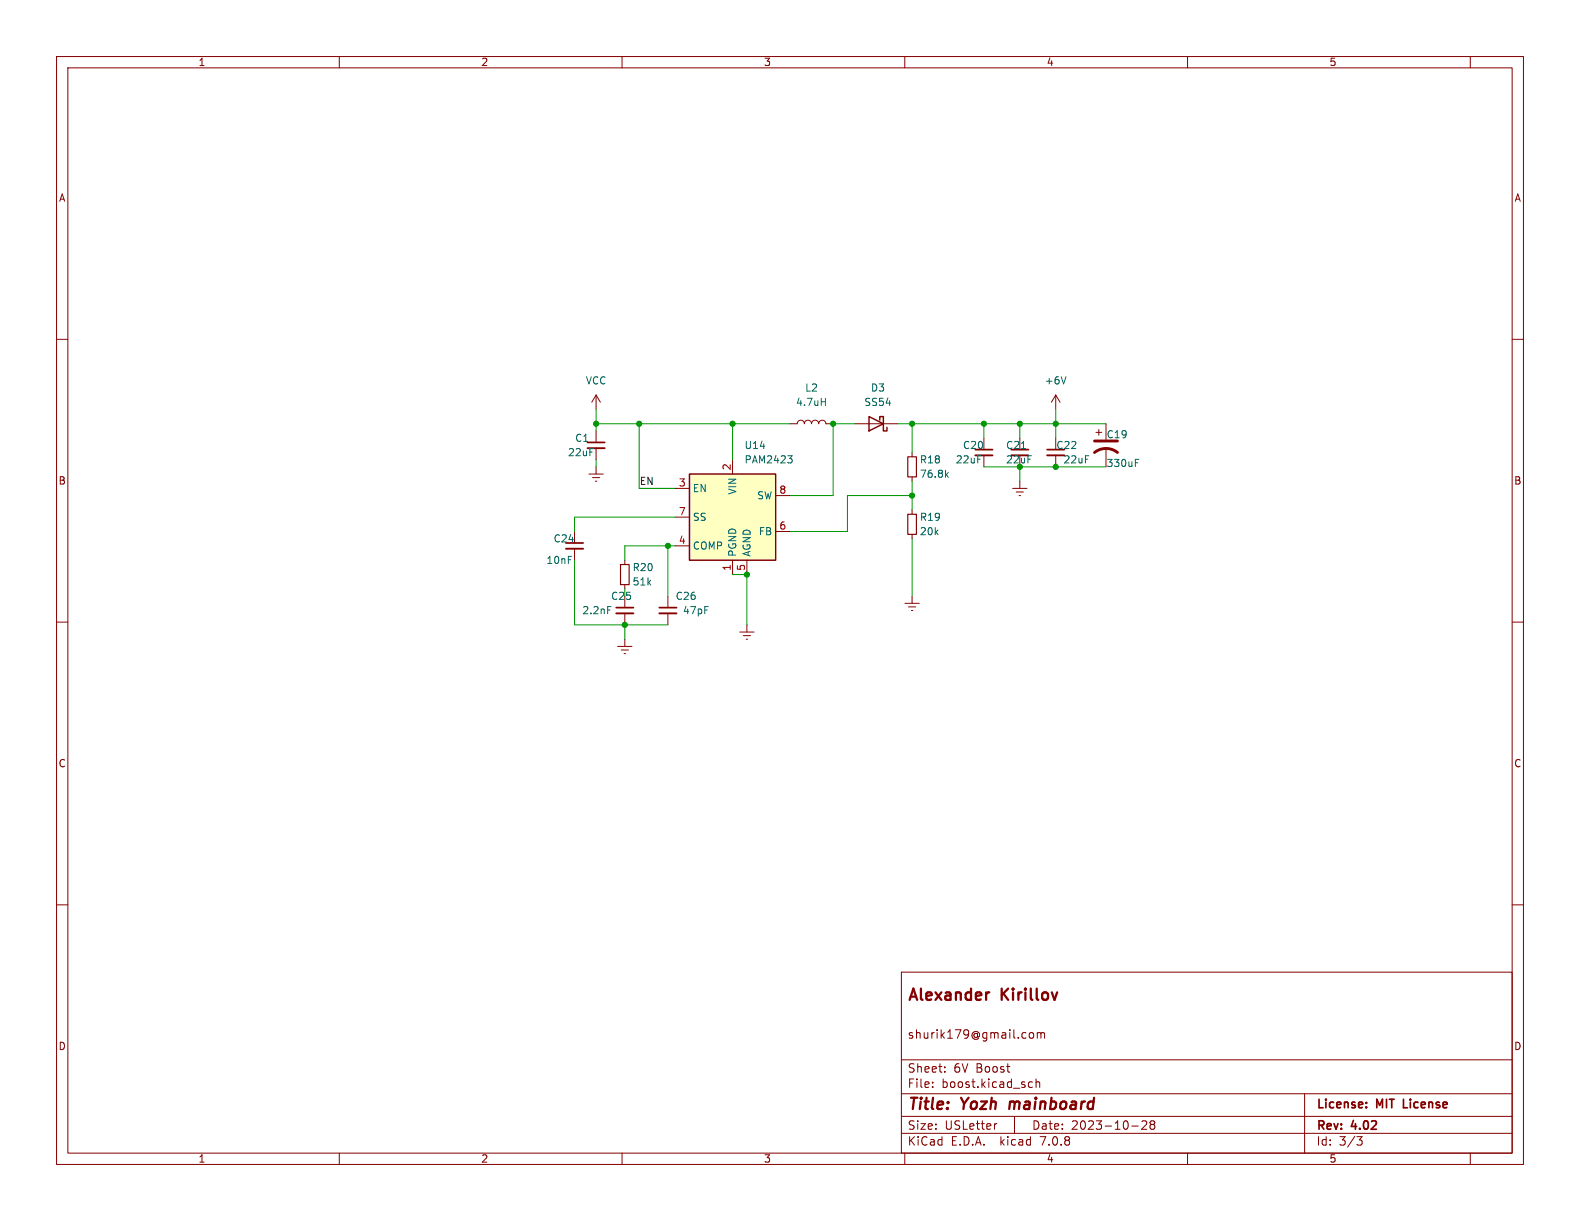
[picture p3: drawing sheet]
<svg xmlns="http://www.w3.org/2000/svg" width="279mm" height="216mm" viewBox="0 0 279 216" stroke-linecap="round" stroke-linejoin="round" font-family="sans-serif">
<g fill="none" stroke="#840000" stroke-width=".18">
<path d="M10 10h259.4v195.9h-259.4zM12 12h255.4v191.9h-255.4zM60 10v2M110 10v2M160 10v2M210 10v2M260 10v2M10 60h2M267.4 60h2M105.4 69.9v2.5M105.4 76.2v2M105.4 79.2v2.1"/>
<path d="M105.4 69.9l-.8 1.2M105.4 69.9l.8 1.2M139.7 74.9h1.3a.64 .64 0 0 1 .6-.6 .64 .64 0 0 1 .6 .6 .64 .64 0 0 1 .7-.6 .64 .64 0 0 1 .6 .6 .64 .64 0 0 1 .6-.6 .64 .64 0 0 1 .7 .6 .64 .64 0 0 1 .6-.6 .64 .64 0 0 1 .6 .6h1.3M151.1 74.9h7.6M174 77.5v2M180.3 77.5v2M186.7 69.9l-.8 1.2M186.7 69.9v2.5M186.7 77.5v2M186.7 69.9l.8 1.2M193.8 76.5h1M194.3 75.9v1.1"/>
<path d="M195.6 74.9v2.8M195.6 79.2v3.4M101.6 94v2M101.6 97v2.1M104.1 83.8h2.6M104.8 84.5h1.2M105.3 85.1h.2M105.4 82.6v1.2M110.5 99.1v.7M119.4 86.4h2.5M119.4 96.5h2.5M119.4 91.4h2.5"/>
<path d="M129.5 81.3v2.5M129.5 99.1v2.5M132.1 99.1v2.5M137.2 94h2.5M137.2 87.6h2.5M161.3 80v.8M161.3 84.3v.8M161.3 90.2v.7M161.3 94.5v.8M174 80.5v2.1M179.1 86.4h2.5M179.7 87h1.3"/>
<path d="M180.2 87.6h.3M180.3 85.1v1.3M186.7 80.5v2.1M10 110h2M109.2 114.3h2.6M109.9 114.9h1.2M110.4 115.6h.2M110.5 103.4v.7M110.5 105.4v2M110.5 108.5v2M110.5 113v1.3M118.1 105.4v2"/>
<path d="M118.1 108.5v2M130.8 111.8h2.5M131.4 112.4h1.3M132 113h.2M132.1 110.5v1.3M160 106.7h2.6M160.7 107.3h1.2M161.2 108h.2M161.3 105.4v1.3M267.4 110h2M10 160h2M267.4 160h2"/>
<path d="M159.4 171.9h108v32h-108zM159.4 197.4h108M159.4 193.4h108M159.4 187.4h108M164.9 192.1v.2M164.9 191.4v.1M167.1 189.4v.2M167.1 188.7v.1M176.3 198.7l-.3 .1M179.4 197.4v3M182 192.2h.6M182 191.4h.6"/>
<path d="M182.1 182.7l.4-.1 .3 .3v.4l-.3 .3-.4-.1-.1-.2v-.4zM183.2 191.4l.2-.1 .4 .1 .1 .9M183.2 190.8v1.5M183.4 182.7l.5-.1 .2 .2M183.4 182.6v1M184.1 182.8l.2-.2 .3 .1 .1 .9M184.1 182.8v.8M200.1 199.1h1.2M201.9 198.3l.6-.1 .2 .1 .1 .3-.9 1.1h.9M203.6 198.8l-.2-.3 .2-.3 .5 .1 .1 .2-.3 .3M203.6 198.8l-.2 .3v.3l.2 .3 .5-.1 .1-.2-.1-.4-.2-.2M203.6 198.8h.3"/>
<path d="M230.7 193.4v10.5M60 203.9v2M110 203.9v2M159.4 200.4h108M160 203.9v2M210 203.9v2M239.9 201h1l-.5 .6 .4 .1 .1 .5-.3 .3h-.4M260 203.9v2"/>
</g>
<path d="M174.8 175.5h.1M178.6 194.8l-.1 1.3" fill="none" stroke="#840000" stroke-width=".4"/>
<path d="M103.9 78.2h3M172.5 79.5h3M178.8 79.5h3.1M185.2 79.5h3M100.1 96h3M109 107.4h3M116.6 107.4h3M248.2 194.4v1.5h.7" fill="none" stroke="#840000" stroke-width=".3"/>
<path d="M109.7 99.8h1.6v3.6h-1.6zM160.5 80.8h1.6v3.5h-1.6zM160.5 90.9h1.6v3.6h-1.6z" fill="none" stroke="#840000" stroke-width=".2"/>
<path d="M145.2 71h.8M146 70.4v1.3M180.6 79.3h.8M188.5 66.6l-.4 1.3M139.3 80.6h.8l-.4 .5M139.8 81.1l.3 .2v.3l-.3 .3M167.3 83.9l.4 .5M167.7 83.6l-.5 .4M200.8 81.8h.4M200.8 81.2h.6M107.5 107.3h.6" fill="none" stroke="#006464" stroke-width=".18"/>
<path d="M121.9 83.8h15.3v15.3h-15.3z" fill="#ffffc2" stroke="#ffffc2" stroke-width=".18"/>
<path d="M153.7 73.7l2.5 1.2-2.5 1.3zM155.6 74.3v-.6h.6v2.5h.6v-.6M121.9 83.8h15.3v15.3h-15.3z" fill="none" stroke="#840000" stroke-width=".25"/>
<path d="M103.9 79.2h3M100.1 97h3M172.5 80.5h3M178.8 80.5h3.1M185.2 80.5h3M109 108.5h3M116.6 108.5h3" fill="none" stroke="#840000" stroke-width=".33"/>
<path d="M193.5 78h4.1M193.5 80a3.3 3.3 0 0 1 4.1 0" fill="none" stroke="#840000" stroke-width=".51"/>
<g fill="none" stroke="#009600" stroke-width=".18">
<path d="M105.4 74.9h34.3M105.4 72.4v3.8M113 74.9v11.5h6.4M129.5 74.9v6.4M151.1 74.9h-3.8v12.7h-7.6M158.7 74.9h36.9M161.3 74.9v5.1M174 74.9v2.6M180.3 74.9v2.6M186.7 72.4v5.1M101.6 99.1v11.4h16.5M105.4 81.3v1.3"/>
<path d="M118.1 96.5v8.9M119.4 91.4h-17.8v2.6M119.4 96.5h-8.9v2.6M161.3 87.6h-11.4v6.4h-10.2M161.3 85.1v5.1M161.3 95.3v10.1M174 82.6h21.6M180.3 82.6v2.5M110.5 104.1v1.3M110.5 110.5v2.5M129.5 101.6h2.6v8.9"/>
</g>
<g fill="#009600" stroke="#009600" stroke-width=".18">
<circle cx="147.3" cy="74.9" r=".46"/>
<circle cx="132.1" cy="101.6" r=".46"/>
<circle cx="129.5" cy="74.9" r=".46"/>
<circle cx="105.4" cy="74.9" r=".46"/>
<circle cx="113" cy="74.9" r=".46"/>
<circle cx="118.1" cy="96.5" r=".46"/>
<circle cx="110.5" cy="110.5" r=".46"/>
<circle cx="180.3" cy="74.9" r=".46"/>
<circle cx="174" cy="74.9" r=".46"/>
<circle cx="180.3" cy="82.6" r=".46"/>
<circle cx="186.7" cy="82.6" r=".46"/>
<circle cx="186.7" cy="74.9" r=".46"/>
<circle cx="161.3" cy="74.9" r=".46"/>
<circle cx="161.3" cy="87.6" r=".46"/>
</g>
<g font-size="2.8" fill="#840000">
<text x="160.4" y="177.5">Alexander</text>
<text x="177.2" y="177.5">Kirillov</text>
<text x="160.4" y="196.8">Title:</text>
<text x="170.1" y="196.8">Yozh</text>
<text x="179.3" y="196.8">mainboard</text>
</g>
<g font-size="2.1" fill="#840000">
<text x="160.4" y="183.9">shurik179@gmail.com</text>
<text x="160.4" y="189.9">Sheet:</text>
<text x="168.6" y="189.9">6V Boost</text>
<text x="160.4" y="192.6">File:</text>
<text x="166.5" y="192.6">boost.kicad_sch</text>
<text x="232.7" y="196.4">License:</text>
<text x="243.5" y="196.4">MIT</text>
<text x="248.8" y="196.4">License</text>
<text x="160.4" y="202.8">KiCad</text>
<text x="160.4" y="200">Size:</text>
<text x="167.1" y="200">USLetter</text>
<text x="168.1" y="202.8">E.D.A.</text>
<text x="177" y="202.8">kicad</text>
<text x="182.4" y="200">Date:</text>
<text x="184.2" y="202.8">7.0.8</text>
<text x="189.4" y="200">2023-10-28</text>
<text x="232.7" y="200.2">Rev:</text>
<text x="232.7" y="202.8">Id:</text>
<text x="236.8" y="202.8">3/3</text>
<text x="239.1" y="200.2">4.02</text>
</g>
<g font-size="1.8" fill="#840000">
<text x="35" y="11.9">1</text>
<text x="85" y="11.9">2</text>
<text x="135" y="11.9">3</text>
<text x="185" y="11.9">4</text>
<text x="235" y="11.9">5</text>
<text x="10.3" y="35.9">A</text>
<text x="267.7" y="35.9">A</text>
<text x="10.3" y="85.9">B</text>
<text x="267.7" y="85.9">B</text>
<text x="10.3" y="135.9">C</text>
<text x="267.7" y="135.9">C</text>
<text x="10.3" y="185.9">D</text>
<text x="267.7" y="185.9">D</text>
<text x="35" y="205.8">1</text>
<text x="85" y="205.8">2</text>
<text x="135" y="205.8">3</text>
<text x="185" y="205.8">4</text>
<text x="235" y="205.8">5</text>
</g>
<g font-size="1.8" fill="#006464">
<text x="103.5" y="68.2">VCC</text>
<text x="140.7" y="72">4.7uH</text>
<text x="142.3" y="69.4">L2</text>
<text x="152.7" y="72">SS54</text>
<text x="153.9" y="69.4">D3</text>
<text x="184.7" y="68.2">+6V</text>
<text x="195.6" y="77.7">C19</text>
<text x="100.3" y="80.9">22uF</text>
<text x="101.6" y="78.3">C1</text>
<text x="131.6" y="79.6">U14</text>
<text x="131.6" y="82.1">PAM2423</text>
<text x="162.6" y="82.1">R18</text>
<text x="168.9" y="82.1">22uF</text>
<text x="170.2" y="79.6">C20</text>
<text x="177.8" y="79.6">C21</text>
<text x="177.8" y="82.1">22uF</text>
<text x="186.7" y="79.6">C22</text>
<text x="188" y="82.1">22uF</text>
<text x="195.6" y="82.8">330uF</text>
<text x="122.4" y="87.2">EN</text>
<text x="130.4" y="87.6" transform="rotate(-90 130.4 87.6)">VIN</text>
<text x="133.8" y="88.5">SW</text>
<text x="162.6" y="84.7">76.8k</text>
<text x="122.4" y="92.3">SS</text>
<text x="134.1" y="94.8">FB</text>
<text x="162.6" y="94.8">20k</text>
<text x="162.6" y="92.3">R19</text>
<text x="96.5" y="99.9">10nF</text>
<text x="97.8" y="96.1">C24</text>
<text x="111.8" y="101.2">R20</text>
<text x="122.4" y="97.4">COMP</text>
<text x="130.4" y="98.6" transform="rotate(-90 130.4 98.6)">PGND</text>
<text x="132.9" y="98.6" transform="rotate(-90 132.9 98.6)">AGND</text>
<text x="108" y="106.3">C25</text>
<text x="111.8" y="103.7">51k</text>
<text x="119.4" y="106.3">C26</text>
<text x="102.9" y="108.8">2.2nF</text>
<text x="120.7" y="108.8">47pF</text>
</g>
<g font-size="1.8" fill="#a90000">
<text x="129.3" y="83.3" transform="rotate(-90 129.3 83.3)">2</text>
<text x="119.9" y="86.1">3</text>
<text x="137.7" y="87.4">8</text>
<text x="119.9" y="91.2">7</text>
<text x="137.7" y="93.7">6</text>
<text x="119.9" y="96.3">4</text>
<text x="129.3" y="101" transform="rotate(-90 129.3 101)">1</text>
<text x="131.8" y="101" transform="rotate(-90 131.8 101)">5</text>
</g>
<text font-size="1.8" fill="#0f0f0f" x="113" y="85.8">EN</text>
</svg>
